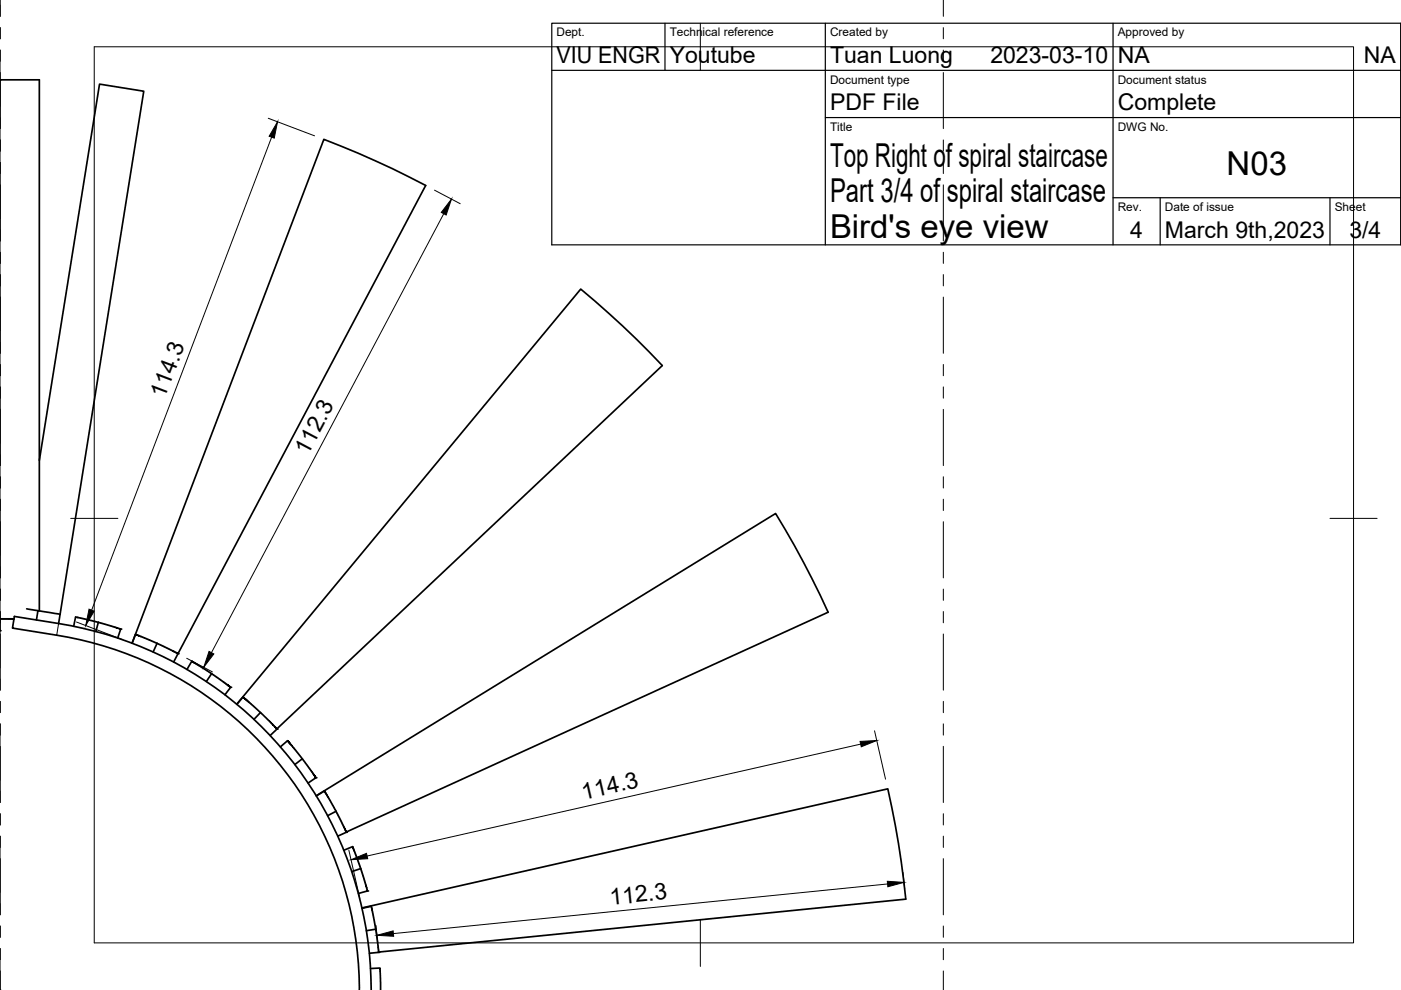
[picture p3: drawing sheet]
<svg xmlns="http://www.w3.org/2000/svg" width="297mm" height="210mm" viewBox="0 0 297 210" stroke-linecap="round" stroke-linejoin="round" font-family="sans-serif">
<!-- layer: Visible -->
<g fill="none" stroke="#000" stroke-width=".36">
<path d="M0 16.9h8.3v112.6M8.3 97.6l12.8-79.8 9.4 1.5-17.8 110.9M0 131.2l3 .1M0 131.2h3M0 131.2v2.5M5.7 129.1l2.3 .4M7.7 131.5l.3-2 4.7 .7-.3 2M12.4 132.2a78.7 78.7 0 0 1 66.3 77.7M12.4 132.2l-9.4-1.5-.4 2.5a122.1 122.1 0 0 1 19.4 3.8 76.2 76.2 0 0 1 54.2 72.9M20.8 131.9l4.8 1.5-.6 1.9M20.8 131.9l-4.8-1.1-.4 2M20.8 131.9l-.5 2"/>
<path d="M33.3 136.4l4.4 2.2-.9 1.8M33.3 136.4l-4.5-1.9-.8 1.9 40.7-106.9 3.6 1.5a197.6 197.6 0 0 1 18 8.3l-52.6 99.3M33.3 136.4l-.8 1.8M39.6 141.9l1.1-1.7 4.2 2.6M44.9 142.8l4 2.9-1.2 1.6M44.9 142.8l-1.1 1.7M50.2 149.3l72.9-88 3 2.5a191.3 191.3 0 0 1 14.3 13.7l-81.7 77.1M50.2 149.3l1.3-1.5 3.7 3.3M55.2 151.1l3.5 3.5-1.4 1.3M55.2 151.1l-1.4 1.4M59.5 158.3l1.5-1.3 3.1 3.9M64.1 160.9l2.9 4-1.7 1.1"/>
<path d="M64.1 160.9l-1.6 1.2M67.1 168.7l97.3-59.8a192.8 192.8 0 0 1 11.2 20.9l-102.2 46.6M67.1 168.8l1.7-1.1 2.4 4.3M71.2 172l2.2 4.4-1.8 .9M71.2 172l-1.7 .9M72.9 180.3l1.9-.8 1.7 4.7M76.5 184.2l1.4 4.7-1.9 .5M76.5 184.2l-1.9 .6M76.8 192.5l111.4-25.2a191.4 191.4 0 0 1 3.8 23.3l-111.7 11.3M76.8 192.6l1.9-.5 1 4.9M79.7 197l.6 4.9-2 .2M79.7 197l-2 .3"/>
<path d="M78.6 205.4l2-.2 .1 4.7"/>
</g>
<g fill="#000">
<circle cx="0" cy="16.9" r=".18"/>
<circle cx="0" cy="133.7" r=".18"/>
<circle cx="25.6" cy="133.4" r=".18"/>
<circle cx="37.7" cy="138.6" r=".18"/>
<circle cx="48.9" cy="145.7" r=".18"/>
<circle cx="58.7" cy="154.6" r=".18"/>
<circle cx="67" cy="164.9" r=".18"/>
<circle cx="73.4" cy="176.5" r=".18"/>
<circle cx="77.9" cy="188.9" r=".18"/>
<circle cx="80.3" cy="201.9" r=".18"/>
</g>
<!-- layer: Visible Narrow -->
<path d="M0 16.9v114.3M12.4 132.2l-.4 2.5" fill="none" stroke="#000" stroke-width=".21"/>
<!-- layer: Reference -->
<g fill="none" stroke="#000" stroke-width=".21">
<path d="M0 -.1v3.6M200 0v3.5M0 5.9v2.3M0 10.6v16.7M200 5.9v2.3M200 10.6v2.4M200 15.4v11.9M0 29.7v2.4M0 34.4v16.7M200 29.7v2.3M200 34.4v2.4M200 39.2v11.9"/>
<path d="M0 53.5v2.4M0 58.2v16.7M200 53.5v2.4M200 58.2v2.4M0 77.3v2.4M200 63v11.9M200 77.3v2.4M0 82v16.7M200 82v2.4M200 86.8v11.9M0 101.1v2.4M0 105.8v16.7"/>
<path d="M200 101.1v2.4M200 105.8v2.4M200 110.6v11.9M0 124.9v2.4M0 129.7v16.6M200 124.9v2.4M200 129.7v2.4M200 134.4v11.9M0 148.7v2.4M0 153.5v16.7M200 148.7v2.4M200 153.5v2.4"/>
<path d="M200 158.2v12M0 172.5v2.4M0 177.3v16.7M200 172.5v2.4M200 177.3v2.4M0 196.3v2.4M200 182v12M200 196.3v2.4M0 209.9h.1M0 201.1v8.8M200 201.1v2.4M200 205.9v4"/>
</g>
<!-- layer: BORDER -->
<path d="M20 9.9h267v190h-267zM148.5 4.9v10M15 109.9h10M282 109.9h10M148.5 194.9v10" fill="none" stroke="#000" stroke-width=".21"/>
<!-- layer: TITLEBLOCK -->
<path d="M117 4.9h180v47h-180zM117 14.9h180M141 4.9v10M175 4.9v47M236 4.9v47M175 24.9h122M236 41.9h61M246 41.9v10M282 41.9v10" fill="none" stroke="#000" stroke-width=".25"/>
<!-- layer: FD_Dimensions -->
<path d="M56.9 25.1l9.8 3.7M57.6 29.1l-38.2 100.3M92.1 40.3l5.5 2.9M94.1 45.3l-49.3 93.1M16.2 131.9l9.8 3.7M39.6 139.6l5.4 2.9M182.5 157.8l-104.7 23.7M185.4 155l2.3 10.2M74 180.2l2.3 10.3M79.7 196.2l.4 3.6M188.2 187.4l-104.8 10.5M191.5 185l.3 3.5" fill="none" stroke="#000" stroke-width=".21"/>
<path d="M58.8 25.8l-.7 3.5-1-.4zM95.7 42.2l-1.1 3.4-1-.6zM18.9 129.2l1.1 .4-1.8 3zM44.3 138.1l1 .6-2.1 2.8zM182.4 157.2l3.5-.2-3.3 1.3zM74.4 182.3l3.3-1.4 .3 1.2zM79.9 198.3l3.5-.9 .1 1.1zM188.1 186.9l3.6 .2-3.5 .9z" fill="#000" stroke="#000" stroke-width=".21"/>
<g font-size="7">
<text x="176" y="35.4">Top Right of spiral staircase</text>
<text x="260.1" y="37.2">N03</text>
<text x="176" y="42.9">Part 3/4 of spiral staircase</text>
<text x="176" y="50.4">Bird's eye view</text>
</g>
<g font-size="4.9">
<text x="118" y="13.4">VIU ENGR</text>
<text x="142" y="13.4">Youtube</text>
<text x="176" y="13.4">Tuan Luong</text>
<text x="210" y="13.4">2023-03-10</text>
<text x="237" y="13.4">NA</text>
<text x="289.2" y="13.4">NA</text>
<text x="176" y="23.4">PDF File</text>
<text x="237" y="23.4">Complete</text>
<text x="239.6" y="50.6">4</text>
<text x="247" y="50.4">March 9th,2023</text>
<text x="286.1" y="50.6">3/4</text>
<text x="34.9" y="84.6" transform="rotate(-69 34.9 84.6)">114.3</text>
<text x="65.2" y="96.7" transform="rotate(-62 65.2 96.7)">112.3</text>
<text x="123.7" y="169.6" transform="rotate(-13 123.7 169.6)">114.3</text>
<text x="129.4" y="191.8" transform="rotate(-6 129.4 191.8)">112.3</text>
</g>
<g font-size="2.5">
<text x="118" y="7.7">Dept.</text>
<text x="142" y="7.7">Technical reference</text>
<text x="176" y="7.7">Created by</text>
<text x="237" y="7.7">Approved by</text>
<text x="176" y="17.7">Document type</text>
<text x="237" y="17.7">Document status</text>
<text x="176" y="27.7">Title</text>
<text x="237" y="27.7">DWG No.</text>
<text x="237" y="44.7">Rev.</text>
<text x="247" y="44.7">Date of issue</text>
<text x="283" y="44.7">Sheet</text>
</g>
</svg>
